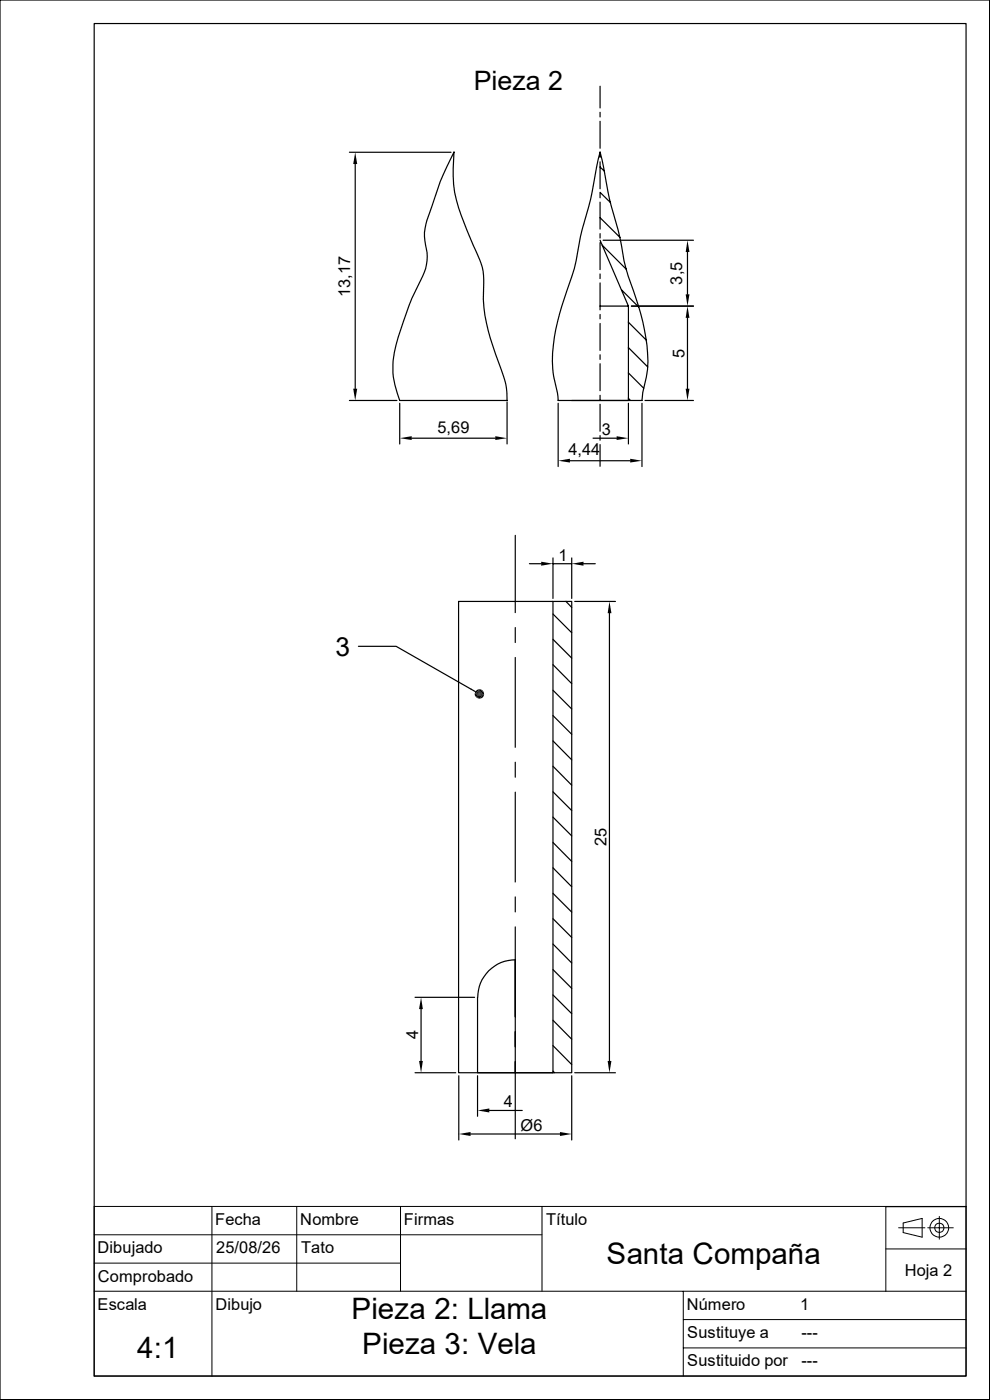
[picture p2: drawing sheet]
<svg xmlns="http://www.w3.org/2000/svg" width="210mm" height="297mm" viewBox="0 0 210 297" stroke-linecap="round" stroke-linejoin="round" font-family="sans-serif">
<g fill="none" stroke="#000" stroke-width=".25">
<path d="M0 0h209.9v296.9h-209.9zM20 5h184.9v286.9h-184.9zM127.3 18.3v4.6M74.1 32.3h21.6M75.4 34.8v47.7M96.3 32.3a27.2 27.2 0 0 0 1.5 13.4l3.3 7.9a13.6 13.6 0 0 1 1.5 8.2 32.4 32.4 0 0 0 2.5 13.3l2 5.6a14 14 0 0 1 .5 4.3h-22.8a17.8 17.8 0 0 1-.3-13.5 69.5 69.5 0 0 1 5.5-13.7l.5-1.7a10.5 10.5 0 0 0-.4-5.1 11.3 11.3 0 0 1 1-5.9l.6-1.7a54.1 54.1 0 0 1 4.6-11.1zM127.3 32.3l.4 1.6a108.3 108.3 0 0 0 3.8 16.4 46.9 46.9 0 0 0 1.8 8.3 51.9 51.9 0 0 1 4.2 18l-.4 3.4a20 20 0 0 0-.9 5h-17.8a26 26 0 0 0-1.1-5.8 35.1 35.1 0 0 1 1.9-14.2l1-3.2a43.6 43.6 0 0 0 2.9-11.5 108.3 108.3 0 0 0 3.8-16.4zM127.3 35.4l.9 .9M127.3 23.8v1M127.3 25.7v5.8M127.3 32.4v1M127.3 34.3v5.7"/>
<path d="M127.3 46.2l4.2 4.2M127.3 40.8l2.2 2.2M127.3 41v1M127.3 42.9v5.7M127.3 49.6v.9M127.3 51.5v5.7M127.3 58.1v1M127.3 51l6 13.9M127.8 52l5 5.1M127.9 51h19.2M145.8 53.5v8.9M127.3 64.9h6v20.1h-12"/>
<path d="M127.3 60v5.7M127.3 66.7v.9M127.3 68.6v5.7M127.3 75.3v.9M127.3 77.2v5.7M131.8 61.5l3.7 3.7M133.3 79.1l3.3 3.3M133.3 73.7l4.1 4.2M133.3 68.4l3.8 3.7M133.9 64.9h13.2M145.8 67.4v15.1M74.1 85h10.1"/>
<path d="M84.8 85.6v8.6M87.3 93h17.8M107.6 85.3v8.9M118.4 85.6v13.4M120.9 97.7h12.8M125.8 93h5M127.3 83.9v.9M127.3 85.8v5.7M127.3 92.4v1M127.3 94.3v4.6M133.3 85.6v8.6M133.3 84.5l.4 .5"/>
<path d="M136.2 85.6v13.4M136.8 85h10.3M109.3 113.6v16.4M112.3 119.6h2.5M117.3 118.4v8.6M117.3 119.6h4M121.3 118.4v8.6M123.8 119.6h2.5M76 137.1h8l16.8 9.6M97.3 127.6h24v100h-24zM109.3 133.1v3.2M109.3 139.5v19"/>
<path d="M117.3 127.6v100h-16v-16M117.3 135.6l4 4M117.3 130.3l4 3.9M120.1 127.6l1.2 1.3M121.9 127.6h8.7M129.3 130.1v95M117.3 157.2l4 4M117.3 151.8l4 4M117.3 146.4l4 4M117.3 141l4 4M109.3 161.7v3.2M109.3 168.1v19"/>
<path d="M117.3 178.7l4 4.1M117.3 173.4l4 3.9M117.3 168l4 4M117.3 162.6l4 4M109.3 190.3v3.2M109.3 196.6v45M117.3 194.9l4 4M117.3 189.5l4 4M117.3 184.1l4 4M88.1 211.6h12.6M89.3 214.1v11M109.3 203.6a7.9 7.9 0 0 0-8 8"/>
<path d="M117.3 216.5l4 4M117.3 211.1l4 4M117.3 205.7l4 4M117.3 200.3l4 4M88.1 227.6h8.6M97.3 228.2v13.7M101.3 228.2v8.6M103.8 235.6h7M117.3 227.2l.3 .4M117.3 221.8l4 4M121.3 228.2v13.7M121.9 227.6h8.7"/>
<path d="M99.8 240.6h19M187.9 256h17"/>
</g>
<g fill="none" stroke="#000" stroke-width=".21">
<path d="M20 255.9h184.9v36h-184.9zM45 255.9v36M62.9 255.9v18M85 255.9v18M115 255.9v18M187.9 256v18M191.6 259.5l4-1v4l-4-1zM199.3 258.1v4.8M20 262h95M20 268h65M20 273.9h184.9M144.9 273.9v18"/>
<path d="M144.9 280h60M187.9 265h17M190.6 260.5h5.6M196.8 260.5h5.4M144.9 286h60"/>
<circle cx="199.3" cy="260.5" r=".98"/>
<circle cx="199.3" cy="260.5" r="1.98"/>
</g>
<g fill="#000">
<path d="M75.4 32.3l.4 2.5h-.9zM145.8 51l.5 2.5h-.8zM145.8 64.9l.5 2.5h-.8zM145.5 62.4h.8l-.5 2.5zM74.9 82.5h.9l-.4 2.5zM84.8 93l2.5-.5v.8zM105.1 92.5l2.5 .5-2.5 .3zM118.4 97.7l2.5-.4v.8zM130.8 92.5l2.5 .5-2.5 .3zM133.7 97.3l2.5 .4-2.5 .4zM145.5 82.5h.8l-.5 2.5zM114.8 119.2l2.5 .4-2.5 .4z"/>
<path d="M121.3 119.6l2.5-.4v.8zM129.3 127.6l.4 2.5h-.8zM100.7 147.1l1 .1-1 .3zM100.7 147.5l1-.3-.8 .6zM100.8 146.7l.9 .5-1-.1zM100.9 147.8l.8-.6-.5 .9zM101.1 146.4l.6 .8-.9-.5zM101.7 147.2l-.1 1-.4-.1zM101.1 146.4l.3-.1 .3 .9zM101.7 147.2l.2 1h-.3zM101.4 146.3l.4-.1-.1 1zM101.7 147.2l.6 .8-.4 .2z"/>
<path d="M101.8 146.2l.4 .1-.5 .9zM101.7 147.2l.9 .5-.3 .3zM102.2 146.3l.3 .3-.8 .6zM101.7 147.2l1 .2-.1 .3zM101.7 147.2l.8-.6 .2 .4zM101.7 147.2l1-.2v.4zM89.3 211.6l.4 2.5h-.8zM88.9 225.1h.8l-.4 2.5zM101.3 235.6l2.5-.4v.8zM128.9 225.1h.8l-.4 2.5zM97.3 240.6l2.5-.4v.8zM118.8 240.2l2.5 .4-2.5 .4z"/>
</g>
<g font-size="6.3">
<text x="128.7" y="268.1">Santa Compaña</text>
<text x="74.5" y="279.8">Pieza 2: Llama</text>
<text x="76.8" y="287.3">Pieza 3: Vela</text>
<text x="29.1" y="288.1">4:1</text>
</g>
<text font-size="5.7" x="100.5" y="19">Pieza 2</text>
<text font-size="5.6" x="71.2" y="139.1">3</text>
<g font-size="3.5">
<text x="74.3" y="63.1" transform="rotate(-90 74.3 63.1)">13,17</text>
<text x="144.7" y="60.4" transform="rotate(-90 144.7 60.4)">3,5</text>
<text x="145.2" y="75.9" transform="rotate(-90 145.2 75.9)">5</text>
<text x="92.8" y="91.8">5,69</text>
<text x="127.7" y="92.3">3</text>
<text x="120.6" y="96.6">4,44</text>
<text x="118.4" y="119">1</text>
<text x="128.7" y="179.5" transform="rotate(-90 128.7 179.5)">25</text>
<text x="88.7" y="220.5" transform="rotate(-90 88.7 220.5)">4</text>
<text x="106.9" y="235">4</text>
<text x="110.4" y="239.9">Ø6</text>
<text x="45.7" y="259.8">Fecha</text>
<text x="63.7" y="259.8">Nombre</text>
<text x="85.7" y="259.8">Firmas</text>
<text x="115.9" y="259.9">Título</text>
<text x="20.7" y="265.9">Dibujado</text>
<text x="45.9" y="265.9">25/08/26</text>
<text x="63.9" y="265.9">Tato</text>
<text x="20.8" y="271.9">Comprobado</text>
<text x="191.9" y="270.6">Hoja 2</text>
<text x="20.7" y="277.8">Escala</text>
<text x="45.7" y="277.8">Dibujo</text>
<text x="145.7" y="277.8">Número</text>
<text x="169.8" y="277.9">1</text>
<text x="145.8" y="283.8">Sustituye a</text>
<text x="170" y="283.8">---</text>
<text x="145.8" y="289.9">Sustituido por</text>
<text x="170" y="289.8">---</text>
</g>
</svg>
